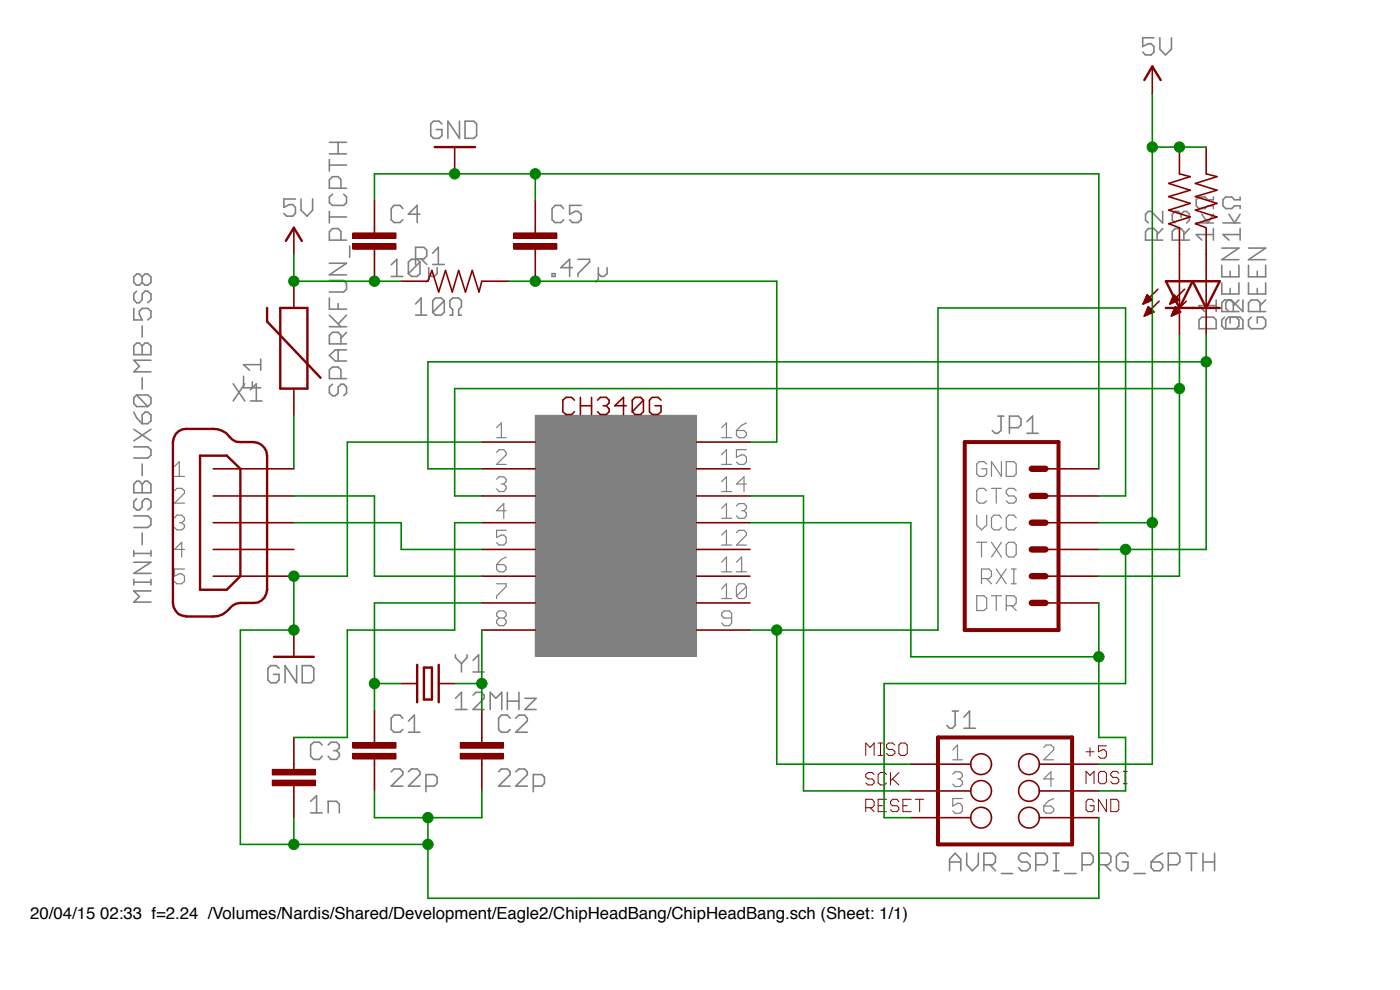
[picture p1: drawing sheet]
<?xml version="1.0" encoding="utf-8"?>
<!DOCTYPE eagle SYSTEM "eagle.dtd">
<!--
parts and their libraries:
DECADE-libraries: Licensing: CC v3.0 Share-Alike You are welcome to use this library for commercial purposes.
-->
<eagle version="7.2.0">
<drawing>
<settings>
<setting alwaysvectorfont="yes"/>
<setting verticaltext="up"/>
</settings>
<grid distance="0.1" unitdist="inch" unit="inch" style="lines" multiple="1" display="no" altdistance="0.01" altunitdist="inch" altunit="inch"/>
<schematic xreflabel="%F%N/%S.%C%R" xrefpart="/%S.%C%R">
<libraries>
<library name="usb-serial">
<symbols>
<symbol name="CH340G">
<rectangle x1="-30.48" y1="-2.54" x2="-15.24" y2="20.32" layer="97"/>
<pin name="GND" x="-35.56" y="17.78" length="middle"/>
<pin name="TX" x="-35.56" y="15.24" length="middle"/>
<pin name="RX" x="-35.56" y="12.7" length="middle"/>
<pin name="V3" x="-35.56" y="10.16" length="middle"/>
<pin name="D+" x="-35.56" y="7.62" length="middle"/>
<pin name="D-" x="-35.56" y="5.08" length="middle"/>
<pin name="XI" x="-35.56" y="2.54" length="middle"/>
<pin name="XO" x="-35.56" y="0" length="middle"/>
<pin name="CTS" x="-10.16" y="0" length="middle" rot="R180"/>
<pin name="DSR" x="-10.16" y="2.54" length="middle" rot="R180"/>
<pin name="RI" x="-10.16" y="5.08" length="middle" rot="R180"/>
<pin name="DCD" x="-10.16" y="7.62" length="middle" rot="R180"/>
<pin name="DTR" x="-10.16" y="10.16" length="middle" rot="R180"/>
<pin name="RTS" x="-10.16" y="12.7" length="middle" rot="R180"/>
<pin name="RS232" x="-10.16" y="15.24" length="middle" rot="R180"/>
<pin name="VCC" x="-10.16" y="17.78" length="middle" rot="R180"/>
<text x="-27.94" y="20.32" size="1.778" layer="94">CH340G</text>
</symbol>
</symbols>
<devicesets>
<deviceset name="CH340G">
<gates>
<gate name="G$1" symbol="CH340G" x="22.86" y="-5.08"/>
</gates>
<devices>
<device name="" package="SOIC16">
<connects>
<connect gate="G$1" pin="CTS" pad="9"/>
<connect gate="G$1" pin="D+" pad="5"/>
<connect gate="G$1" pin="D-" pad="6"/>
<connect gate="G$1" pin="DCD" pad="12"/>
<connect gate="G$1" pin="DSR" pad="10"/>
<connect gate="G$1" pin="DTR" pad="13"/>
<connect gate="G$1" pin="GND" pad="1"/>
<connect gate="G$1" pin="RI" pad="11"/>
<connect gate="G$1" pin="RS232" pad="15"/>
<connect gate="G$1" pin="RTS" pad="14"/>
<connect gate="G$1" pin="RX" pad="3"/>
<connect gate="G$1" pin="TX" pad="2"/>
<connect gate="G$1" pin="V3" pad="4"/>
<connect gate="G$1" pin="VCC" pad="16"/>
<connect gate="G$1" pin="XI" pad="7"/>
<connect gate="G$1" pin="XO" pad="8"/>
</connects>
<technologies>
<technology name=""/>
</technologies>
</device>
</devices>
</deviceset>
</devicesets>
</library>
<library name="con-hirose">
<symbols>
<symbol name="MINI-USB">
<wire x1="-2.54" y1="6.35" x2="-2.54" y2="-6.35" width="0.254" layer="94"/>
<wire x1="-2.54" y1="-6.35" x2="-1.27" y2="-7.62" width="0.254" layer="94" curve="90"/>
<wire x1="-1.27" y1="-7.62" x2="0" y2="-7.62" width="0.254" layer="94"/>
<wire x1="0" y1="-7.62" x2="1.016" y2="-8.128" width="0.254" layer="94" curve="-53.130102"/>
<wire x1="1.016" y1="-8.128" x2="2.54" y2="-8.89" width="0.254" layer="94" curve="53.130102"/>
<wire x1="2.54" y1="-8.89" x2="5.08" y2="-8.89" width="0.254" layer="94"/>
<wire x1="5.08" y1="-8.89" x2="6.35" y2="-7.62" width="0.254" layer="94" curve="90"/>
<wire x1="6.35" y1="-7.62" x2="6.35" y2="7.62" width="0.254" layer="94"/>
<wire x1="-2.54" y1="6.35" x2="-1.27" y2="7.62" width="0.254" layer="94" curve="-90"/>
<wire x1="-1.27" y1="7.62" x2="0" y2="7.62" width="0.254" layer="94"/>
<wire x1="0" y1="7.62" x2="1.016" y2="8.128" width="0.254" layer="94" curve="53.130102"/>
<wire x1="1.016" y1="8.128" x2="2.54" y2="8.89" width="0.254" layer="94" curve="-53.130102"/>
<wire x1="2.54" y1="8.89" x2="5.08" y2="8.89" width="0.254" layer="94"/>
<wire x1="5.08" y1="8.89" x2="6.35" y2="7.62" width="0.254" layer="94" curve="-90"/>
<wire x1="0" y1="5.08" x2="0" y2="-5.08" width="0.254" layer="94"/>
<wire x1="0" y1="-5.08" x2="1.27" y2="-6.35" width="0.254" layer="94"/>
<wire x1="1.27" y1="-6.35" x2="3.81" y2="-6.35" width="0.254" layer="94"/>
<wire x1="3.81" y1="-6.35" x2="3.81" y2="6.35" width="0.254" layer="94"/>
<wire x1="3.81" y1="6.35" x2="1.27" y2="6.35" width="0.254" layer="94"/>
<wire x1="1.27" y1="6.35" x2="0" y2="5.08" width="0.254" layer="94"/>
<text x="-2.54" y="11.43" size="1.778" layer="95">&gt;NAME</text>
<text x="10.16" y="-7.62" size="1.778" layer="96" rot="R90">&gt;VALUE</text>
<pin name="1" x="-5.08" y="5.08" visible="pin" direction="in"/>
<pin name="2" x="-5.08" y="2.54" visible="pin" direction="in"/>
<pin name="3" x="-5.08" y="0" visible="pin" direction="in"/>
<pin name="4" x="-5.08" y="-2.54" visible="pin" direction="in"/>
<pin name="5" x="-5.08" y="-5.08" visible="pin" direction="in"/>
</symbol>
</symbols>
<devicesets>
<deviceset name="MINI-USB-" prefix="X">
<gates>
<gate name="G$1" symbol="MINI-USB" x="0" y="0"/>
</gates>
<devices>
<device name="UX60A-MB-5ST" package="UX60A-MB-5ST">
<connects>
<connect gate="G$1" pin="1" pad="1"/>
<connect gate="G$1" pin="2" pad="2"/>
<connect gate="G$1" pin="3" pad="3"/>
<connect gate="G$1" pin="4" pad="4"/>
<connect gate="G$1" pin="5" pad="5"/>
</connects>
<technologies>
<technology name="">
<attribute name="MF" value="" constant="no"/>
<attribute name="MPN" value="" constant="no"/>
<attribute name="OC_FARNELL" value="unknown" constant="no"/>
<attribute name="OC_NEWARK" value="unknown" constant="no"/>
</technology>
</technologies>
</device>
<device name="UX60-MB-5S8" package="UX60-MB-5S8">
<connects>
<connect gate="G$1" pin="1" pad="1"/>
<connect gate="G$1" pin="2" pad="2"/>
<connect gate="G$1" pin="3" pad="3"/>
<connect gate="G$1" pin="4" pad="4"/>
<connect gate="G$1" pin="5" pad="5"/>
</connects>
<technologies>
<technology name="">
<attribute name="MF" value="" constant="no"/>
<attribute name="MPN" value="" constant="no"/>
<attribute name="OC_FARNELL" value="unknown" constant="no"/>
<attribute name="OC_NEWARK" value="unknown" constant="no"/>
</technology>
</technologies>
</device>
<device name="UX60-MB-5ST" package="UX60-MB-5ST">
<connects>
<connect gate="G$1" pin="1" pad="1"/>
<connect gate="G$1" pin="2" pad="2"/>
<connect gate="G$1" pin="3" pad="3"/>
<connect gate="G$1" pin="4" pad="4"/>
<connect gate="G$1" pin="5" pad="5"/>
</connects>
<technologies>
<technology name="">
<attribute name="MF" value="" constant="no"/>
<attribute name="MPN" value="" constant="no"/>
<attribute name="OC_FARNELL" value="unknown" constant="no"/>
<attribute name="OC_NEWARK" value="unknown" constant="no"/>
</technology>
</technologies>
</device>
</devices>
</deviceset>
</devicesets>
</library>
<library name="DECADE-libraries">
<symbols>
<symbol name="SPARKFUN_Q">
<wire x1="1.016" y1="0" x2="2.54" y2="0" width="0.1524" layer="94"/>
<wire x1="-2.54" y1="0" x2="-1.016" y2="0" width="0.1524" layer="94"/>
<wire x1="-0.381" y1="1.524" x2="-0.381" y2="-1.524" width="0.254" layer="94"/>
<wire x1="-0.381" y1="-1.524" x2="0.381" y2="-1.524" width="0.254" layer="94"/>
<wire x1="0.381" y1="-1.524" x2="0.381" y2="1.524" width="0.254" layer="94"/>
<wire x1="0.381" y1="1.524" x2="-0.381" y2="1.524" width="0.254" layer="94"/>
<wire x1="1.016" y1="1.778" x2="1.016" y2="-1.778" width="0.254" layer="94"/>
<wire x1="-1.016" y1="1.778" x2="-1.016" y2="-1.778" width="0.254" layer="94"/>
<pin name="1" x="-2.54" y="0" visible="off" length="point" direction="pas" swaplevel="1"/>
<pin name="2" x="2.54" y="0" visible="off" length="point" direction="pas" swaplevel="1" rot="R180"/>
<text x="2.54" y="1.016" size="1.778" layer="95">&gt;NAME</text>
<text x="2.54" y="-2.54" size="1.778" layer="96">&gt;VALUE</text>
<text x="-2.159" y="-1.143" size="0.8636" layer="93">1</text>
<text x="1.524" y="-1.143" size="0.8636" layer="93">2</text>
</symbol>
<symbol name="SPARKFUN_PTC">
<wire x1="5.08" y1="1.27" x2="5.08" y2="-1.27" width="0.254" layer="94"/>
<wire x1="5.08" y1="-1.27" x2="-2.54" y2="-1.27" width="0.254" layer="94"/>
<wire x1="-2.54" y1="-1.27" x2="-2.54" y2="1.27" width="0.254" layer="94"/>
<wire x1="-2.54" y1="1.27" x2="5.08" y2="1.27" width="0.254" layer="94"/>
<wire x1="-1.524" y1="-2.54" x2="3.81" y2="2.54" width="0.254" layer="94"/>
<wire x1="3.81" y1="2.54" x2="5.08" y2="2.54" width="0.254" layer="94"/>
<pin name="1" x="-5.08" y="0" visible="off" length="short"/>
<pin name="2" x="7.62" y="0" visible="off" length="short" rot="R180"/>
<text x="-2.54" y="3.048" size="1.778" layer="95">&gt;NAME</text>
<text x="-3.302" y="-5.08" size="1.778" layer="96">&gt;VALUE</text>
</symbol>
</symbols>
<devicesets>
<deviceset name="SPARKFUN_CRYSTAL" prefix="Y" uservalue="yes">
<gates>
<gate name="G$1" symbol="SPARKFUN_Q" x="0" y="0"/>
</gates>
<devices>
<device name="5X3" package="SPARKFUN_CRYSTAL-SMD-5X3">
<connects>
<connect gate="G$1" pin="1" pad="1"/>
<connect gate="G$1" pin="2" pad="3"/>
</connects>
<technologies>
<technology name=""/>
</technologies>
</device>
<device name="10.5X4.8" package="SPARKFUN_CRYSTAL-SMD-10.5X4.8-2PIN">
<connects>
<connect gate="G$1" pin="1" pad="P$1"/>
<connect gate="G$1" pin="2" pad="P$2"/>
</connects>
<technologies>
<technology name=""/>
</technologies>
</device>
<device name="32-SMD" package="SPARKFUN_CRYSTAL-32KHZ-SMD">
<connects>
<connect gate="G$1" pin="1" pad="X1"/>
<connect gate="G$1" pin="2" pad="X2"/>
</connects>
<technologies>
<technology name=""/>
</technologies>
</device>
<device name="EPSONMC146" package="SPARKFUN_CRYSTAL-32KHZ-SMD_EPSON_MC146">
<connects>
<connect gate="G$1" pin="1" pad="P$2"/>
<connect gate="G$1" pin="2" pad="P$1"/>
</connects>
<technologies>
<technology name=""/>
</technologies>
</device>
<device name="HC49US" package="SPARKFUN_HC49US">
<connects>
<connect gate="G$1" pin="1" pad="1"/>
<connect gate="G$1" pin="2" pad="2"/>
</connects>
<technologies>
<technology name=""/>
</technologies>
</device>
<device name="HC49UV" package="SPARKFUN_HC49U-V">
<connects>
<connect gate="G$1" pin="1" pad="1"/>
<connect gate="G$1" pin="2" pad="2"/>
</connects>
<technologies>
<technology name=""/>
</technologies>
</device>
<device name="SMD" package="SPARKFUN_HC49UP">
<connects>
<connect gate="G$1" pin="1" pad="1"/>
<connect gate="G$1" pin="2" pad="2"/>
</connects>
<technologies>
<technology name=""/>
</technologies>
</device>
<device name="TC26H" package="SPARKFUN_TC26H">
<connects>
<connect gate="G$1" pin="1" pad="1"/>
<connect gate="G$1" pin="2" pad="2"/>
</connects>
<technologies>
<technology name=""/>
</technologies>
</device>
<device name="TC38H" package="SPARKFUN_TC38H">
<connects>
<connect gate="G$1" pin="1" pad="1"/>
<connect gate="G$1" pin="2" pad="2"/>
</connects>
<technologies>
<technology name=""/>
</technologies>
</device>
</devices>
</deviceset>
<deviceset name="SPARKFUN_PTC" prefix="F">
<gates>
<gate name="G$1" symbol="SPARKFUN_PTC" x="0" y="0"/>
</gates>
<devices>
<device name="0603" package="SPARKFUN_0603">
<connects>
<connect gate="G$1" pin="1" pad="1"/>
<connect gate="G$1" pin="2" pad="2"/>
</connects>
<technologies>
<technology name=""/>
</technologies>
</device>
<device name="PTH" package="SPARKFUN_PTC">
<connects>
<connect gate="G$1" pin="1" pad="P$1"/>
<connect gate="G$1" pin="2" pad="P$2"/>
</connects>
<technologies>
<technology name=""/>
</technologies>
</device>
<device name="SMD" package="SPARKFUN_PTC-1206">
<connects>
<connect gate="G$1" pin="1" pad="1"/>
<connect gate="G$1" pin="2" pad="2"/>
</connects>
<technologies>
<technology name=""/>
</technologies>
</device>
</devices>
</deviceset>
</devicesets>
</library>
<library name="SparkFun-Aesthetics">
<symbols>
<symbol name="DGND">
<wire x1="-1.905" y1="0" x2="1.905" y2="0" width="0.254" layer="94"/>
<text x="-2.54" y="-2.54" size="1.778" layer="96">&gt;VALUE</text>
<pin name="GND" x="0" y="2.54" visible="off" length="short" direction="sup" rot="R270"/>
</symbol>
<symbol name="5V">
<wire x1="0.762" y1="1.27" x2="0" y2="2.54" width="0.254" layer="94"/>
<wire x1="0" y1="2.54" x2="-0.762" y2="1.27" width="0.254" layer="94"/>
<text x="-1.016" y="3.556" size="1.778" layer="96">&gt;VALUE</text>
<pin name="5V" x="0" y="0" visible="off" length="short" direction="sup" rot="R90"/>
</symbol>
</symbols>
<devicesets>
<deviceset name="GND" prefix="GND">
<gates>
<gate name="1" symbol="DGND" x="0" y="0"/>
</gates>
<devices>
<device name="">
<technologies>
<technology name=""/>
</technologies>
</device>
</devices>
</deviceset>
<deviceset name="5V" prefix="SUPPLY">
<gates>
<gate name="G$1" symbol="5V" x="0" y="0"/>
</gates>
<devices>
<device name="">
<technologies>
<technology name=""/>
</technologies>
</device>
</devices>
</deviceset>
</devicesets>
</library>
<library name="SparkFun-Passives">
<symbols>
<symbol name="CAP">
<wire x1="0" y1="2.54" x2="0" y2="2.032" width="0.1524" layer="94"/>
<wire x1="0" y1="0" x2="0" y2="0.508" width="0.1524" layer="94"/>
<text x="1.524" y="2.921" size="1.778" layer="95">&gt;NAME</text>
<text x="1.524" y="-2.159" size="1.778" layer="96">&gt;VALUE</text>
<rectangle x1="-2.032" y1="0.508" x2="2.032" y2="1.016" layer="94"/>
<rectangle x1="-2.032" y1="1.524" x2="2.032" y2="2.032" layer="94"/>
<pin name="1" x="0" y="5.08" visible="off" length="short" direction="pas" swaplevel="1" rot="R270"/>
<pin name="2" x="0" y="-2.54" visible="off" length="short" direction="pas" swaplevel="1" rot="R90"/>
</symbol>
<symbol name="RESISTOR">
<wire x1="-2.54" y1="0" x2="-2.159" y2="1.016" width="0.1524" layer="94"/>
<wire x1="-2.159" y1="1.016" x2="-1.524" y2="-1.016" width="0.1524" layer="94"/>
<wire x1="-1.524" y1="-1.016" x2="-0.889" y2="1.016" width="0.1524" layer="94"/>
<wire x1="-0.889" y1="1.016" x2="-0.254" y2="-1.016" width="0.1524" layer="94"/>
<wire x1="-0.254" y1="-1.016" x2="0.381" y2="1.016" width="0.1524" layer="94"/>
<wire x1="0.381" y1="1.016" x2="1.016" y2="-1.016" width="0.1524" layer="94"/>
<wire x1="1.016" y1="-1.016" x2="1.651" y2="1.016" width="0.1524" layer="94"/>
<wire x1="1.651" y1="1.016" x2="2.286" y2="-1.016" width="0.1524" layer="94"/>
<wire x1="2.286" y1="-1.016" x2="2.54" y2="0" width="0.1524" layer="94"/>
<text x="-3.81" y="1.4986" size="1.778" layer="95">&gt;NAME</text>
<text x="-3.81" y="-3.302" size="1.778" layer="96">&gt;VALUE</text>
<pin name="2" x="5.08" y="0" visible="off" length="short" direction="pas" swaplevel="1" rot="R180"/>
<pin name="1" x="-5.08" y="0" visible="off" length="short" direction="pas" swaplevel="1"/>
</symbol>
</symbols>
<devicesets>
<deviceset name="CAP" prefix="C" uservalue="yes">
<gates>
<gate name="G$1" symbol="CAP" x="0" y="0"/>
</gates>
<devices>
<device name="PTH" package="CAP-PTH-SMALL">
<connects>
<connect gate="G$1" pin="1" pad="1"/>
<connect gate="G$1" pin="2" pad="2"/>
</connects>
<technologies>
<technology name=""/>
</technologies>
</device>
<device name="PTH2" package="CAP-PTH-SMALL2">
<connects>
<connect gate="G$1" pin="1" pad="1"/>
<connect gate="G$1" pin="2" pad="2"/>
</connects>
<technologies>
<technology name=""/>
</technologies>
</device>
<device name="0805" package="0805">
<connects>
<connect gate="G$1" pin="1" pad="1"/>
<connect gate="G$1" pin="2" pad="2"/>
</connects>
<technologies>
<technology name=""/>
</technologies>
</device>
<device name="PTH3" package="CAP-PTH-LARGE">
<connects>
<connect gate="G$1" pin="1" pad="1"/>
<connect gate="G$1" pin="2" pad="2"/>
</connects>
<technologies>
<technology name=""/>
</technologies>
</device>
<device name="SMD" package="GRM43D">
<connects>
<connect gate="G$1" pin="1" pad="A"/>
<connect gate="G$1" pin="2" pad="C"/>
</connects>
<technologies>
<technology name=""/>
</technologies>
</device>
<device name="0603-CAP" package="0603-CAP">
<connects>
<connect gate="G$1" pin="1" pad="1"/>
<connect gate="G$1" pin="2" pad="2"/>
</connects>
<technologies>
<technology name=""/>
</technologies>
</device>
<device name="0402-CAP" package="0402-CAP">
<connects>
<connect gate="G$1" pin="1" pad="1"/>
<connect gate="G$1" pin="2" pad="2"/>
</connects>
<technologies>
<technology name=""/>
</technologies>
</device>
<device name="PTH1" package="CAP-PTH-5MM">
<connects>
<connect gate="G$1" pin="1" pad="1"/>
<connect gate="G$1" pin="2" pad="2"/>
</connects>
<technologies>
<technology name=""/>
</technologies>
</device>
<device name="_" package="AXIAL-5MM">
<connects>
<connect gate="G$1" pin="1" pad="P$1"/>
<connect gate="G$1" pin="2" pad="P$2"/>
</connects>
<technologies>
<technology name=""/>
</technologies>
</device>
<device name="1210" package="1210">
<connects>
<connect gate="G$1" pin="1" pad="1"/>
<connect gate="G$1" pin="2" pad="2"/>
</connects>
<technologies>
<technology name=""/>
</technologies>
</device>
<device name="1206" package="1206">
<connects>
<connect gate="G$1" pin="1" pad="1"/>
<connect gate="G$1" pin="2" pad="2"/>
</connects>
<technologies>
<technology name=""/>
</technologies>
</device>
<device name="ASMD" package="CTZ3">
<connects>
<connect gate="G$1" pin="1" pad="+"/>
<connect gate="G$1" pin="2" pad="-"/>
</connects>
<technologies>
<technology name=""/>
</technologies>
</device>
<device name="KIT" package="CAP-PTH-SMALL-KIT">
<connects>
<connect gate="G$1" pin="1" pad="1"/>
<connect gate="G$1" pin="2" pad="2"/>
</connects>
<technologies>
<technology name=""/>
</technologies>
</device>
<device name="EZ" package="CAP-PTH-SMALLEZ">
<connects>
<connect gate="G$1" pin="1" pad="1"/>
<connect gate="G$1" pin="2" pad="2"/>
</connects>
<technologies>
<technology name=""/>
</technologies>
</device>
</devices>
</deviceset>
<deviceset name="RESISTOR" prefix="R" uservalue="yes">
<gates>
<gate name="G$1" symbol="RESISTOR" x="0" y="0"/>
</gates>
<devices>
<device name="1206" package="1206">
<connects>
<connect gate="G$1" pin="1" pad="1"/>
<connect gate="G$1" pin="2" pad="2"/>
</connects>
<technologies>
<technology name=""/>
</technologies>
</device>
<device name="AXIAL-0.3" package="AXIAL-0.3">
<connects>
<connect gate="G$1" pin="1" pad="P$1"/>
<connect gate="G$1" pin="2" pad="P$2"/>
</connects>
<technologies>
<technology name=""/>
</technologies>
</device>
<device name="2010" package="R2010">
<connects>
<connect gate="G$1" pin="1" pad="1"/>
<connect gate="G$1" pin="2" pad="2"/>
</connects>
<technologies>
<technology name=""/>
</technologies>
</device>
<device name="0805-RES" package="0805">
<connects>
<connect gate="G$1" pin="1" pad="1"/>
<connect gate="G$1" pin="2" pad="2"/>
</connects>
<technologies>
<technology name=""/>
</technologies>
</device>
<device name="0603-RES" package="0603-RES">
<connects>
<connect gate="G$1" pin="1" pad="1"/>
<connect gate="G$1" pin="2" pad="2"/>
</connects>
<technologies>
<technology name=""/>
</technologies>
</device>
<device name="0402-RES" package="0402-RES">
<connects>
<connect gate="G$1" pin="1" pad="1"/>
<connect gate="G$1" pin="2" pad="2"/>
</connects>
<technologies>
<technology name=""/>
</technologies>
</device>
<device name="PTH-1/6W" package="1/6W-RES">
<connects>
<connect gate="G$1" pin="1" pad="1"/>
<connect gate="G$1" pin="2" pad="2"/>
</connects>
<technologies>
<technology name=""/>
</technologies>
</device>
<device name="2512" package="R2512">
<connects>
<connect gate="G$1" pin="1" pad="1"/>
<connect gate="G$1" pin="2" pad="2"/>
</connects>
<technologies>
<technology name=""/>
</technologies>
</device>
<device name="PTH-1/4W" package="AXIAL-0.4">
<connects>
<connect gate="G$1" pin="1" pad="P$1"/>
<connect gate="G$1" pin="2" pad="P$2"/>
</connects>
<technologies>
<technology name=""/>
</technologies>
</device>
<device name="PTH-1/2W" package="AXIAL-0.5">
<connects>
<connect gate="G$1" pin="1" pad="P$1"/>
<connect gate="G$1" pin="2" pad="P$2"/>
</connects>
<technologies>
<technology name=""/>
</technologies>
</device>
<device name="PTH-1W" package="AXIAL-0.6">
<connects>
<connect gate="G$1" pin="1" pad="P$1"/>
<connect gate="G$1" pin="2" pad="P$2"/>
</connects>
<technologies>
<technology name=""/>
</technologies>
</device>
<device name="PTH-2W" package="AXIAL-0.8">
<connects>
<connect gate="G$1" pin="1" pad="P$1"/>
<connect gate="G$1" pin="2" pad="P$2"/>
</connects>
<technologies>
<technology name=""/>
</technologies>
</device>
<device name="KIT" package="AXIAL-0.3-KIT">
<connects>
<connect gate="G$1" pin="1" pad="P$1"/>
<connect gate="G$1" pin="2" pad="P$2"/>
</connects>
<technologies>
<technology name=""/>
</technologies>
</device>
<device name="EZ" package="AXIAL-0.3EZ">
<connects>
<connect gate="G$1" pin="1" pad="P$1"/>
<connect gate="G$1" pin="2" pad="P$2"/>
</connects>
<technologies>
<technology name=""/>
</technologies>
</device>
</devices>
</deviceset>
</devicesets>
</library>
<library name="SparkFun-Connectors">
<symbols>
<symbol name="ARDUINO_SERIAL_PROGRAM">
<wire x1="1.27" y1="-7.62" x2="-7.62" y2="-7.62" width="0.4064" layer="94"/>
<wire x1="-1.27" y1="0" x2="0" y2="0" width="0.6096" layer="94"/>
<wire x1="-1.27" y1="-2.54" x2="0" y2="-2.54" width="0.6096" layer="94"/>
<wire x1="-1.27" y1="-5.08" x2="0" y2="-5.08" width="0.6096" layer="94"/>
<wire x1="-7.62" y1="10.16" x2="-7.62" y2="-7.62" width="0.4064" layer="94"/>
<wire x1="1.27" y1="-7.62" x2="1.27" y2="10.16" width="0.4064" layer="94"/>
<wire x1="-7.62" y1="10.16" x2="1.27" y2="10.16" width="0.4064" layer="94"/>
<wire x1="-1.27" y1="5.08" x2="0" y2="5.08" width="0.6096" layer="94"/>
<wire x1="-1.27" y1="2.54" x2="0" y2="2.54" width="0.6096" layer="94"/>
<wire x1="-1.27" y1="7.62" x2="0" y2="7.62" width="0.6096" layer="94"/>
<text x="-5.08" y="-10.16" size="1.778" layer="96">&gt;VALUE</text>
<text x="-5.08" y="10.922" size="1.778" layer="95">&gt;NAME</text>
<pin name="DTR" x="5.08" y="-5.08" visible="pin" length="middle" direction="pas" swaplevel="1" rot="R180"/>
<pin name="RXI" x="5.08" y="-2.54" visible="pin" length="middle" direction="pas" swaplevel="1" rot="R180"/>
<pin name="TXO" x="5.08" y="0" visible="pin" length="middle" direction="pas" swaplevel="1" rot="R180"/>
<pin name="VCC" x="5.08" y="2.54" visible="pin" length="middle" direction="pas" swaplevel="1" rot="R180"/>
<pin name="CTS" x="5.08" y="5.08" visible="pin" length="middle" direction="pas" swaplevel="1" rot="R180"/>
<pin name="GND" x="5.08" y="7.62" visible="pin" length="middle" direction="pas" swaplevel="1" rot="R180"/>
</symbol>
<symbol name="AVR_SPI_PROGRAMMER_6">
<wire x1="-5.08" y1="-5.08" x2="7.62" y2="-5.08" width="0.4064" layer="94"/>
<wire x1="7.62" y1="-5.08" x2="7.62" y2="5.08" width="0.4064" layer="94"/>
<wire x1="7.62" y1="5.08" x2="-5.08" y2="5.08" width="0.4064" layer="94"/>
<wire x1="-5.08" y1="5.08" x2="-5.08" y2="-5.08" width="0.4064" layer="94"/>
<text x="-4.318" y="5.842" size="1.778" layer="95">&gt;NAME</text>
<text x="-4.064" y="-7.62" size="1.778" layer="96">&gt;VALUE</text>
<text x="8.89" y="0.635" size="1.27" layer="94">MOSI</text>
<text x="-11.938" y="-2.032" size="1.27" layer="94">RESET</text>
<text x="-11.938" y="0.508" size="1.27" layer="94">SCK</text>
<text x="-11.938" y="3.302" size="1.27" layer="94">MISO</text>
<text x="8.89" y="3.048" size="1.27" layer="94">+5</text>
<text x="8.89" y="-2.032" size="1.27" layer="94">GND</text>
<pin name="1" x="-7.62" y="2.54" visible="pad" direction="pas" function="dot"/>
<pin name="2" x="10.16" y="2.54" visible="pad" direction="pas" function="dot" rot="R180"/>
<pin name="3" x="-7.62" y="0" visible="pad" direction="pas" function="dot"/>
<pin name="4" x="10.16" y="0" visible="pad" direction="pas" function="dot" rot="R180"/>
<pin name="5" x="-7.62" y="-2.54" visible="pad" direction="pas" function="dot"/>
<pin name="6" x="10.16" y="-2.54" visible="pad" direction="pas" function="dot" rot="R180"/>
</symbol>
</symbols>
<devicesets>
<deviceset name="ARDUINO_SERIAL_PROGRAM" prefix="JP" uservalue="yes">
<gates>
<gate name="G$1" symbol="ARDUINO_SERIAL_PROGRAM" x="0" y="-2.54"/>
</gates>
<devices>
<device name="SMD" package="1X06-SMD">
<connects>
<connect gate="G$1" pin="CTS" pad="5"/>
<connect gate="G$1" pin="DTR" pad="1"/>
<connect gate="G$1" pin="GND" pad="6"/>
<connect gate="G$1" pin="RXI" pad="2"/>
<connect gate="G$1" pin="TXO" pad="3"/>
<connect gate="G$1" pin="VCC" pad="4"/>
</connects>
<technologies>
<technology name=""/>
</technologies>
</device>
<device name="PTH" package="1X06">
<connects>
<connect gate="G$1" pin="CTS" pad="5"/>
<connect gate="G$1" pin="DTR" pad="1"/>
<connect gate="G$1" pin="GND" pad="6"/>
<connect gate="G$1" pin="RXI" pad="2"/>
<connect gate="G$1" pin="TXO" pad="3"/>
<connect gate="G$1" pin="VCC" pad="4"/>
</connects>
<technologies>
<technology name=""/>
</technologies>
</device>
<device name="RA_LOCK" package="MOLEX-1X6-RA_LOCK">
<connects>
<connect gate="G$1" pin="CTS" pad="2"/>
<connect gate="G$1" pin="DTR" pad="6"/>
<connect gate="G$1" pin="GND" pad="1"/>
<connect gate="G$1" pin="RXI" pad="5"/>
<connect gate="G$1" pin="TXO" pad="4"/>
<connect gate="G$1" pin="VCC" pad="3"/>
</connects>
<technologies>
<technology name=""/>
</technologies>
</device>
<device name="LONGPADS" package="1X06_LONGPADS">
<connects>
<connect gate="G$1" pin="CTS" pad="5"/>
<connect gate="G$1" pin="DTR" pad="1"/>
<connect gate="G$1" pin="GND" pad="6"/>
<connect gate="G$1" pin="RXI" pad="2"/>
<connect gate="G$1" pin="TXO" pad="3"/>
<connect gate="G$1" pin="VCC" pad="4"/>
</connects>
<technologies>
<technology name=""/>
</technologies>
</device>
<device name="LOCK" package="1X06_LOCK">
<connects>
<connect gate="G$1" pin="CTS" pad="5"/>
<connect gate="G$1" pin="DTR" pad="1"/>
<connect gate="G$1" pin="GND" pad="6"/>
<connect gate="G$1" pin="RXI" pad="2"/>
<connect gate="G$1" pin="TXO" pad="3"/>
<connect gate="G$1" pin="VCC" pad="4"/>
</connects>
<technologies>
<technology name=""/>
</technologies>
</device>
<device name="PTH-KIT" package="1X06-KIT">
<connects>
<connect gate="G$1" pin="CTS" pad="5"/>
<connect gate="G$1" pin="DTR" pad="1"/>
<connect gate="G$1" pin="GND" pad="6"/>
<connect gate="G$1" pin="RXI" pad="2"/>
<connect gate="G$1" pin="TXO" pad="3"/>
<connect gate="G$1" pin="VCC" pad="4"/>
</connects>
<technologies>
<technology name=""/>
</technologies>
</device>
</devices>
</deviceset>
<deviceset name="AVR_SPI_PRG_6" prefix="J">
<gates>
<gate name="G$1" symbol="AVR_SPI_PROGRAMMER_6" x="0" y="0"/>
</gates>
<devices>
<device name="PTH" package="2X3">
<connects>
<connect gate="G$1" pin="1" pad="1"/>
<connect gate="G$1" pin="2" pad="2"/>
<connect gate="G$1" pin="3" pad="3"/>
<connect gate="G$1" pin="4" pad="4"/>
<connect gate="G$1" pin="5" pad="5"/>
<connect gate="G$1" pin="6" pad="6"/>
</connects>
<technologies>
<technology name=""/>
</technologies>
</device>
<device name="NS" package="2X3-NS">
<connects>
<connect gate="G$1" pin="1" pad="1"/>
<connect gate="G$1" pin="2" pad="2"/>
<connect gate="G$1" pin="3" pad="3"/>
<connect gate="G$1" pin="4" pad="4"/>
<connect gate="G$1" pin="5" pad="5"/>
<connect gate="G$1" pin="6" pad="6"/>
</connects>
<technologies>
<technology name=""/>
</technologies>
</device>
<device name="OFFSET_PADS" package="2X3_OFFSET">
<connects>
<connect gate="G$1" pin="1" pad="1"/>
<connect gate="G$1" pin="2" pad="2"/>
<connect gate="G$1" pin="3" pad="3"/>
<connect gate="G$1" pin="4" pad="4"/>
<connect gate="G$1" pin="5" pad="5"/>
<connect gate="G$1" pin="6" pad="6"/>
</connects>
<technologies>
<technology name=""/>
</technologies>
</device>
<device name="2X3_LOCK" package="2X3_LOCK">
<connects>
<connect gate="G$1" pin="1" pad="1"/>
<connect gate="G$1" pin="2" pad="2"/>
<connect gate="G$1" pin="3" pad="3"/>
<connect gate="G$1" pin="4" pad="4"/>
<connect gate="G$1" pin="5" pad="5"/>
<connect gate="G$1" pin="6" pad="6"/>
</connects>
<technologies>
<technology name=""/>
</technologies>
</device>
</devices>
</deviceset>
</devicesets>
</library>
<library name="SparkFun-LED">
<symbols>
<symbol name="LED">
<wire x1="1.27" y1="0" x2="0" y2="-2.54" width="0.254" layer="94"/>
<wire x1="0" y1="-2.54" x2="-1.27" y2="0" width="0.254" layer="94"/>
<wire x1="1.27" y1="-2.54" x2="0" y2="-2.54" width="0.254" layer="94"/>
<wire x1="0" y1="-2.54" x2="-1.27" y2="-2.54" width="0.254" layer="94"/>
<wire x1="1.27" y1="0" x2="0" y2="0" width="0.254" layer="94"/>
<wire x1="0" y1="0" x2="-1.27" y2="0" width="0.254" layer="94"/>
<wire x1="0" y1="0" x2="0" y2="-2.54" width="0.1524" layer="94"/>
<wire x1="-2.032" y1="-0.762" x2="-3.429" y2="-2.159" width="0.1524" layer="94"/>
<wire x1="-1.905" y1="-1.905" x2="-3.302" y2="-3.302" width="0.1524" layer="94"/>
<text x="3.556" y="-4.572" size="1.778" layer="95" rot="R90">&gt;NAME</text>
<text x="5.715" y="-4.572" size="1.778" layer="96" rot="R90">&gt;VALUE</text>
<pin name="C" x="0" y="-5.08" visible="off" length="short" direction="pas" rot="R90"/>
<pin name="A" x="0" y="2.54" visible="off" length="short" direction="pas" rot="R270"/>
<polygon width="0.1524" layer="94">
<vertex x="-3.429" y="-2.159"/>
<vertex x="-3.048" y="-1.27"/>
<vertex x="-2.54" y="-1.778"/>
</polygon>
<polygon width="0.1524" layer="94">
<vertex x="-3.302" y="-3.302"/>
<vertex x="-2.921" y="-2.413"/>
<vertex x="-2.413" y="-2.921"/>
</polygon>
</symbol>
</symbols>
<devicesets>
<deviceset name="LED-GREEN" prefix="D" uservalue="yes">
<gates>
<gate name="G$1" symbol="LED" x="0" y="0"/>
</gates>
<devices>
<device name="0603" package="LED-0603">
<connects>
<connect gate="G$1" pin="A" pad="A"/>
<connect gate="G$1" pin="C" pad="C"/>
</connects>
<technologies>
<technology name="">
<attribute name="PROD_ID" value="DIO-00821" constant="no"/>
<attribute name="VALUE" value="GREEN" constant="no"/>
</technology>
</technologies>
</device>
<device name="LILYPAD" package="LED-1206">
<connects>
<connect gate="G$1" pin="A" pad="A"/>
<connect gate="G$1" pin="C" pad="C"/>
</connects>
<technologies>
<technology name="">
<attribute name="PROD_ID" value="DIO-09910"/>
<attribute name="VALUE" value="GREEN" constant="no"/>
</technology>
</technologies>
</device>
<device name="LARGE" package="LED-1206">
<connects>
<connect gate="G$1" pin="A" pad="A"/>
<connect gate="G$1" pin="C" pad="C"/>
</connects>
<technologies>
<technology name="">
<attribute name="PROD_ID" value="DIO-00862" constant="no"/>
<attribute name="VALUE" value="GREEN" constant="no"/>
</technology>
</technologies>
</device>
<device name="1206-BOTTOM" package="LED-1206-BOTTOM">
<connects>
<connect gate="G$1" pin="A" pad="A"/>
<connect gate="G$1" pin="C" pad="C"/>
</connects>
<technologies>
<technology name="">
<attribute name="PROD_ID" value="DIO-11076" constant="no"/>
<attribute name="VALUE" value="Green" constant="no"/>
</technology>
</technologies>
</device>
</devices>
</deviceset>
</devicesets>
</library>
</libraries>
<attributes>
</attributes>
<variantdefs>
</variantdefs>
<classes>
<class number="0" name="default" width="0" drill="0">
</class>
</classes>
<parts>
<part name="U$1" library="usb-serial" deviceset="CH340G" device=""/>
<part name="X1" library="con-hirose" deviceset="MINI-USB-" device="UX60-MB-5S8"/>
<part name="Y1" library="DECADE-libraries" deviceset="SPARKFUN_CRYSTAL" device="HC49US" value="12MHz"/>
<part name="GND1" library="SparkFun-Aesthetics" deviceset="GND" device=""/>
<part name="C1" library="SparkFun-Passives" deviceset="CAP" device="0603-CAP" value="22p"/>
<part name="C2" library="SparkFun-Passives" deviceset="CAP" device="0603-CAP" value="22p"/>
<part name="C3" library="SparkFun-Passives" deviceset="CAP" device="0603-CAP" value="1n"/>
<part name="SUPPLY1" library="SparkFun-Aesthetics" deviceset="5V" device=""/>
<part name="C4" library="SparkFun-Passives" deviceset="CAP" device="0805" value="10µ"/>
<part name="C5" library="SparkFun-Passives" deviceset="CAP" device="0805" value=".47µ"/>
<part name="R1" library="SparkFun-Passives" deviceset="RESISTOR" device="0603-RES" value="10Ω"/>
<part name="GND2" library="SparkFun-Aesthetics" deviceset="GND" device=""/>
<part name="JP1" library="SparkFun-Connectors" deviceset="ARDUINO_SERIAL_PROGRAM" device="PTH"/>
<part name="SUPPLY2" library="SparkFun-Aesthetics" deviceset="5V" device=""/>
<part name="J1" library="SparkFun-Connectors" deviceset="AVR_SPI_PRG_6" device="PTH"/>
<part name="D1" library="SparkFun-LED" deviceset="LED-GREEN" device="LARGE" value="GREEN"/>
<part name="D2" library="SparkFun-LED" deviceset="LED-GREEN" device="LARGE" value="GREEN"/>
<part name="R2" library="SparkFun-Passives" deviceset="RESISTOR" device="0603-RES" value="1kΩ"/>
<part name="R3" library="SparkFun-Passives" deviceset="RESISTOR" device="0603-RES" value="1kΩ"/>
<part name="F1" library="DECADE-libraries" deviceset="SPARKFUN_PTC" device="PTH"/>
</parts>
<sheets>
<sheet>
<plain>
</plain>
<instances>
<instance part="U$1" gate="G$1" x="53.34" y="53.34"/>
<instance part="X1" gate="G$1" x="-5.08" y="63.5" rot="MR0"/>
<instance part="Y1" gate="G$1" x="12.7" y="48.26"/>
<instance part="GND1" gate="1" x="0" y="50.8"/>
<instance part="C1" gate="G$1" x="7.62" y="40.64"/>
<instance part="C2" gate="G$1" x="17.78" y="40.64"/>
<instance part="C3" gate="G$1" x="0" y="38.1"/>
<instance part="SUPPLY1" gate="G$1" x="0" y="88.9"/>
<instance part="C4" gate="G$1" x="7.62" y="88.9"/>
<instance part="C5" gate="G$1" x="22.86" y="88.9"/>
<instance part="R1" gate="G$1" x="15.24" y="86.36"/>
<instance part="GND2" gate="1" x="15.24" y="99.06" rot="R180"/>
<instance part="JP1" gate="G$1" x="71.12" y="60.96"/>
<instance part="SUPPLY2" gate="G$1" x="81.28" y="104.14"/>
<instance part="J1" gate="G$1" x="66.04" y="38.1"/>
<instance part="D1" gate="G$1" x="83.82" y="86.36"/>
<instance part="D2" gate="G$1" x="86.36" y="86.36"/>
<instance part="R2" gate="G$1" x="83.82" y="93.98" rot="R90"/>
<instance part="R3" gate="G$1" x="86.36" y="93.98" rot="R90"/>
<instance part="F1" gate="G$1" x="0" y="78.74" rot="R90"/>
</instances>
<busses>
</busses>
<nets>
<net name="N$2" class="0">
<segment>
<pinref part="X1" gate="G$1" pin="2"/>
<wire x1="0" y1="66.04" x2="7.62" y2="66.04" width="0.1524" layer="91"/>
<wire x1="7.62" y1="66.04" x2="7.62" y2="58.42" width="0.1524" layer="91"/>
<pinref part="U$1" gate="G$1" pin="D-"/>
<wire x1="7.62" y1="58.42" x2="17.78" y2="58.42" width="0.1524" layer="91"/>
</segment>
</net>
<net name="N$3" class="0">
<segment>
<pinref part="X1" gate="G$1" pin="3"/>
<wire x1="0" y1="63.5" x2="10.16" y2="63.5" width="0.1524" layer="91"/>
<wire x1="10.16" y1="63.5" x2="10.16" y2="60.96" width="0.1524" layer="91"/>
<pinref part="U$1" gate="G$1" pin="D+"/>
<wire x1="10.16" y1="60.96" x2="17.78" y2="60.96" width="0.1524" layer="91"/>
</segment>
</net>
<net name="GND" class="0">
<segment>
<pinref part="X1" gate="G$1" pin="5"/>
<wire x1="0" y1="58.42" x2="5.08" y2="58.42" width="0.1524" layer="91"/>
<wire x1="5.08" y1="58.42" x2="5.08" y2="71.12" width="0.1524" layer="91"/>
<pinref part="U$1" gate="G$1" pin="GND"/>
<wire x1="5.08" y1="71.12" x2="17.78" y2="71.12" width="0.1524" layer="91"/>
<pinref part="GND1" gate="1" pin="GND"/>
<wire x1="0" y1="53.34" x2="0" y2="58.42" width="0.1524" layer="91"/>
<junction x="0" y="58.42"/>
<pinref part="C1" gate="G$1" pin="2"/>
<wire x1="7.62" y1="38.1" x2="7.62" y2="35.56" width="0.1524" layer="91"/>
<pinref part="C2" gate="G$1" pin="2"/>
<wire x1="7.62" y1="35.56" x2="12.7" y2="35.56" width="0.1524" layer="91"/>
<wire x1="12.7" y1="35.56" x2="17.78" y2="35.56" width="0.1524" layer="91"/>
<wire x1="17.78" y1="35.56" x2="17.78" y2="38.1" width="0.1524" layer="91"/>
<wire x1="12.7" y1="35.56" x2="12.7" y2="33.02" width="0.1524" layer="91"/>
<junction x="12.7" y="35.56"/>
<wire x1="12.7" y1="33.02" x2="0" y2="33.02" width="0.1524" layer="91"/>
<wire x1="0" y1="33.02" x2="-5.08" y2="33.02" width="0.1524" layer="91"/>
<wire x1="-5.08" y1="33.02" x2="-5.08" y2="53.34" width="0.1524" layer="91"/>
<wire x1="-5.08" y1="53.34" x2="0" y2="53.34" width="0.1524" layer="91"/>
<junction x="0" y="53.34"/>
<pinref part="C3" gate="G$1" pin="2"/>
<wire x1="0" y1="35.56" x2="0" y2="33.02" width="0.1524" layer="91"/>
<junction x="0" y="33.02"/>
<wire x1="12.7" y1="33.02" x2="12.7" y2="27.94" width="0.1524" layer="91"/>
<junction x="12.7" y="33.02"/>
<pinref part="J1" gate="G$1" pin="6"/>
<wire x1="12.7" y1="27.94" x2="76.2" y2="27.94" width="0.1524" layer="91"/>
<wire x1="76.2" y1="27.94" x2="76.2" y2="35.56" width="0.1524" layer="91"/>
</segment>
<segment>
<pinref part="C4" gate="G$1" pin="1"/>
<wire x1="7.62" y1="93.98" x2="7.62" y2="96.52" width="0.1524" layer="91"/>
<wire x1="7.62" y1="96.52" x2="15.24" y2="96.52" width="0.1524" layer="91"/>
<pinref part="C5" gate="G$1" pin="1"/>
<wire x1="15.24" y1="96.52" x2="22.86" y2="96.52" width="0.1524" layer="91"/>
<wire x1="22.86" y1="96.52" x2="22.86" y2="93.98" width="0.1524" layer="91"/>
<pinref part="GND2" gate="1" pin="GND"/>
<junction x="15.24" y="96.52"/>
<pinref part="JP1" gate="G$1" pin="GND"/>
<wire x1="76.2" y1="68.58" x2="76.2" y2="96.52" width="0.1524" layer="91"/>
<wire x1="76.2" y1="96.52" x2="22.86" y2="96.52" width="0.1524" layer="91"/>
<junction x="22.86" y="96.52"/>
</segment>
</net>
<net name="N$5" class="0">
<segment>
<pinref part="Y1" gate="G$1" pin="1"/>
<wire x1="10.16" y1="48.26" x2="7.62" y2="48.26" width="0.1524" layer="91"/>
<pinref part="C1" gate="G$1" pin="1"/>
<wire x1="7.62" y1="48.26" x2="7.62" y2="45.72" width="0.1524" layer="91"/>
<pinref part="U$1" gate="G$1" pin="XI"/>
<wire x1="17.78" y1="55.88" x2="7.62" y2="55.88" width="0.1524" layer="91"/>
<wire x1="7.62" y1="55.88" x2="7.62" y2="48.26" width="0.1524" layer="91"/>
<junction x="7.62" y="48.26"/>
</segment>
</net>
<net name="N$6" class="0">
<segment>
<pinref part="Y1" gate="G$1" pin="2"/>
<wire x1="15.24" y1="48.26" x2="17.78" y2="48.26" width="0.1524" layer="91"/>
<pinref part="C2" gate="G$1" pin="1"/>
<wire x1="17.78" y1="48.26" x2="17.78" y2="45.72" width="0.1524" layer="91"/>
<pinref part="U$1" gate="G$1" pin="XO"/>
<wire x1="17.78" y1="48.26" x2="17.78" y2="53.34" width="0.1524" layer="91"/>
<junction x="17.78" y="48.26"/>
</segment>
</net>
<net name="N$9" class="0">
<segment>
<pinref part="C3" gate="G$1" pin="1"/>
<wire x1="0" y1="43.18" x2="5.08" y2="43.18" width="0.1524" layer="91"/>
<wire x1="5.08" y1="43.18" x2="5.08" y2="53.34" width="0.1524" layer="91"/>
<wire x1="5.08" y1="53.34" x2="15.24" y2="53.34" width="0.1524" layer="91"/>
<wire x1="15.24" y1="53.34" x2="15.24" y2="63.5" width="0.1524" layer="91"/>
<pinref part="U$1" gate="G$1" pin="V3"/>
<wire x1="15.24" y1="63.5" x2="17.78" y2="63.5" width="0.1524" layer="91"/>
</segment>
</net>
<net name="5V" class="0">
<segment>
<pinref part="SUPPLY1" gate="G$1" pin="5V"/>
<pinref part="R1" gate="G$1" pin="1"/>
<pinref part="C4" gate="G$1" pin="2"/>
<wire x1="0" y1="86.36" x2="0" y2="88.9" width="0.1524" layer="91"/>
<wire x1="10.16" y1="86.36" x2="7.62" y2="86.36" width="0.1524" layer="91"/>
<wire x1="0" y1="86.36" x2="7.62" y2="86.36" width="0.1524" layer="91"/>
<junction x="7.62" y="86.36"/>
<pinref part="F1" gate="G$1" pin="2"/>
<junction x="0" y="86.36"/>
</segment>
<segment>
<pinref part="JP1" gate="G$1" pin="VCC"/>
<wire x1="76.2" y1="63.5" x2="81.28" y2="63.5" width="0.1524" layer="91"/>
<wire x1="81.28" y1="63.5" x2="81.28" y2="99.06" width="0.1524" layer="91"/>
<pinref part="SUPPLY2" gate="G$1" pin="5V"/>
<pinref part="J1" gate="G$1" pin="2"/>
<wire x1="81.28" y1="99.06" x2="81.28" y2="104.14" width="0.1524" layer="91"/>
<wire x1="76.2" y1="40.64" x2="81.28" y2="40.64" width="0.1524" layer="91"/>
<wire x1="81.28" y1="40.64" x2="81.28" y2="63.5" width="0.1524" layer="91"/>
<junction x="81.28" y="63.5"/>
<pinref part="R2" gate="G$1" pin="2"/>
<wire x1="83.82" y1="99.06" x2="81.28" y2="99.06" width="0.1524" layer="91"/>
<junction x="81.28" y="99.06"/>
<pinref part="R3" gate="G$1" pin="2"/>
<wire x1="86.36" y1="99.06" x2="83.82" y2="99.06" width="0.1524" layer="91"/>
<junction x="83.82" y="99.06"/>
</segment>
</net>
<net name="N$4" class="0">
<segment>
<pinref part="R1" gate="G$1" pin="2"/>
<pinref part="C5" gate="G$1" pin="2"/>
<wire x1="20.32" y1="86.36" x2="22.86" y2="86.36" width="0.1524" layer="91"/>
<pinref part="U$1" gate="G$1" pin="VCC"/>
<wire x1="45.72" y1="86.36" x2="45.72" y2="71.12" width="0.1524" layer="91"/>
<wire x1="45.72" y1="71.12" x2="43.18" y2="71.12" width="0.1524" layer="91"/>
<wire x1="22.86" y1="86.36" x2="45.72" y2="86.36" width="0.1524" layer="91"/>
<junction x="22.86" y="86.36"/>
</segment>
</net>
<net name="N$11" class="0">
<segment>
<pinref part="U$1" gate="G$1" pin="CTS"/>
<wire x1="43.18" y1="53.34" x2="45.72" y2="53.34" width="0.1524" layer="91"/>
<wire x1="45.72" y1="53.34" x2="60.96" y2="53.34" width="0.1524" layer="91"/>
<wire x1="60.96" y1="53.34" x2="60.96" y2="83.82" width="0.1524" layer="91"/>
<wire x1="60.96" y1="83.82" x2="78.74" y2="83.82" width="0.1524" layer="91"/>
<wire x1="78.74" y1="83.82" x2="78.74" y2="66.04" width="0.1524" layer="91"/>
<pinref part="JP1" gate="G$1" pin="CTS"/>
<wire x1="78.74" y1="66.04" x2="76.2" y2="66.04" width="0.1524" layer="91"/>
<pinref part="J1" gate="G$1" pin="1"/>
<wire x1="58.42" y1="40.64" x2="45.72" y2="40.64" width="0.1524" layer="91"/>
<wire x1="45.72" y1="40.64" x2="45.72" y2="53.34" width="0.1524" layer="91"/>
<junction x="45.72" y="53.34"/>
</segment>
</net>
<net name="N$13" class="0">
<segment>
<pinref part="U$1" gate="G$1" pin="TX"/>
<wire x1="17.78" y1="68.58" x2="12.7" y2="68.58" width="0.1524" layer="91"/>
<wire x1="12.7" y1="68.58" x2="12.7" y2="78.74" width="0.1524" layer="91"/>
<pinref part="J1" gate="G$1" pin="5"/>
<pinref part="JP1" gate="G$1" pin="TXO"/>
<wire x1="86.36" y1="60.96" x2="78.74" y2="60.96" width="0.1524" layer="91"/>
<wire x1="78.74" y1="60.96" x2="76.2" y2="60.96" width="0.1524" layer="91"/>
<junction x="78.74" y="60.96"/>
<wire x1="78.74" y1="60.96" x2="78.74" y2="48.26" width="0.1524" layer="91"/>
<wire x1="78.74" y1="48.26" x2="55.88" y2="48.26" width="0.1524" layer="91"/>
<wire x1="55.88" y1="48.26" x2="55.88" y2="35.56" width="0.1524" layer="91"/>
<wire x1="55.88" y1="35.56" x2="58.42" y2="35.56" width="0.1524" layer="91"/>
<pinref part="D2" gate="G$1" pin="C"/>
<wire x1="86.36" y1="60.96" x2="86.36" y2="78.74" width="0.1524" layer="91"/>
<wire x1="86.36" y1="78.74" x2="86.36" y2="81.28" width="0.1524" layer="91"/>
<wire x1="12.7" y1="78.74" x2="86.36" y2="78.74" width="0.1524" layer="91"/>
<junction x="86.36" y="78.74"/>
</segment>
</net>
<net name="N$15" class="0">
<segment>
<pinref part="U$1" gate="G$1" pin="DTR"/>
<wire x1="43.18" y1="63.5" x2="58.42" y2="63.5" width="0.1524" layer="91"/>
<wire x1="58.42" y1="63.5" x2="58.42" y2="50.8" width="0.1524" layer="91"/>
<pinref part="JP1" gate="G$1" pin="DTR"/>
<wire x1="58.42" y1="50.8" x2="76.2" y2="50.8" width="0.1524" layer="91"/>
<wire x1="76.2" y1="50.8" x2="76.2" y2="55.88" width="0.1524" layer="91"/>
<wire x1="76.2" y1="50.8" x2="76.2" y2="43.18" width="0.1524" layer="91"/>
<junction x="76.2" y="50.8"/>
<wire x1="76.2" y1="43.18" x2="78.74" y2="43.18" width="0.1524" layer="91"/>
<wire x1="78.74" y1="43.18" x2="78.74" y2="38.1" width="0.1524" layer="91"/>
<pinref part="J1" gate="G$1" pin="4"/>
<wire x1="78.74" y1="38.1" x2="76.2" y2="38.1" width="0.1524" layer="91"/>
</segment>
</net>
<net name="N$8" class="0">
<segment>
<pinref part="J1" gate="G$1" pin="3"/>
<wire x1="58.42" y1="38.1" x2="48.26" y2="38.1" width="0.1524" layer="91"/>
<wire x1="48.26" y1="38.1" x2="48.26" y2="66.04" width="0.1524" layer="91"/>
<pinref part="U$1" gate="G$1" pin="RTS"/>
<wire x1="48.26" y1="66.04" x2="43.18" y2="66.04" width="0.1524" layer="91"/>
</segment>
</net>
<net name="N$10" class="0">
<segment>
<pinref part="U$1" gate="G$1" pin="RX"/>
<wire x1="17.78" y1="66.04" x2="15.24" y2="66.04" width="0.1524" layer="91"/>
<wire x1="15.24" y1="66.04" x2="15.24" y2="76.2" width="0.1524" layer="91"/>
<pinref part="JP1" gate="G$1" pin="RXI"/>
<wire x1="83.82" y1="76.2" x2="83.82" y2="58.42" width="0.1524" layer="91"/>
<wire x1="83.82" y1="58.42" x2="76.2" y2="58.42" width="0.1524" layer="91"/>
<wire x1="15.24" y1="76.2" x2="83.82" y2="76.2" width="0.1524" layer="91"/>
<pinref part="D1" gate="G$1" pin="C"/>
<wire x1="83.82" y1="76.2" x2="83.82" y2="81.28" width="0.1524" layer="91"/>
<junction x="83.82" y="76.2"/>
</segment>
</net>
<net name="N$7" class="0">
<segment>
<pinref part="R2" gate="G$1" pin="1"/>
<pinref part="D1" gate="G$1" pin="A"/>
</segment>
</net>
<net name="N$12" class="0">
<segment>
<pinref part="R3" gate="G$1" pin="1"/>
<pinref part="D2" gate="G$1" pin="A"/>
</segment>
</net>
<net name="N$1" class="0">
<segment>
<pinref part="X1" gate="G$1" pin="1"/>
<pinref part="F1" gate="G$1" pin="1"/>
<wire x1="0" y1="68.58" x2="0" y2="73.66" width="0.1524" layer="91"/>
</segment>
</net>
</nets>
</sheet>
</sheets>
<errors>
<approved hash="202,1,0,60.96,X1,4,,,,"/>
<approved hash="113,1,71.9074,63.6947,JP1,,,,,"/>
</errors>
</schematic>
</drawing>
</eagle>
